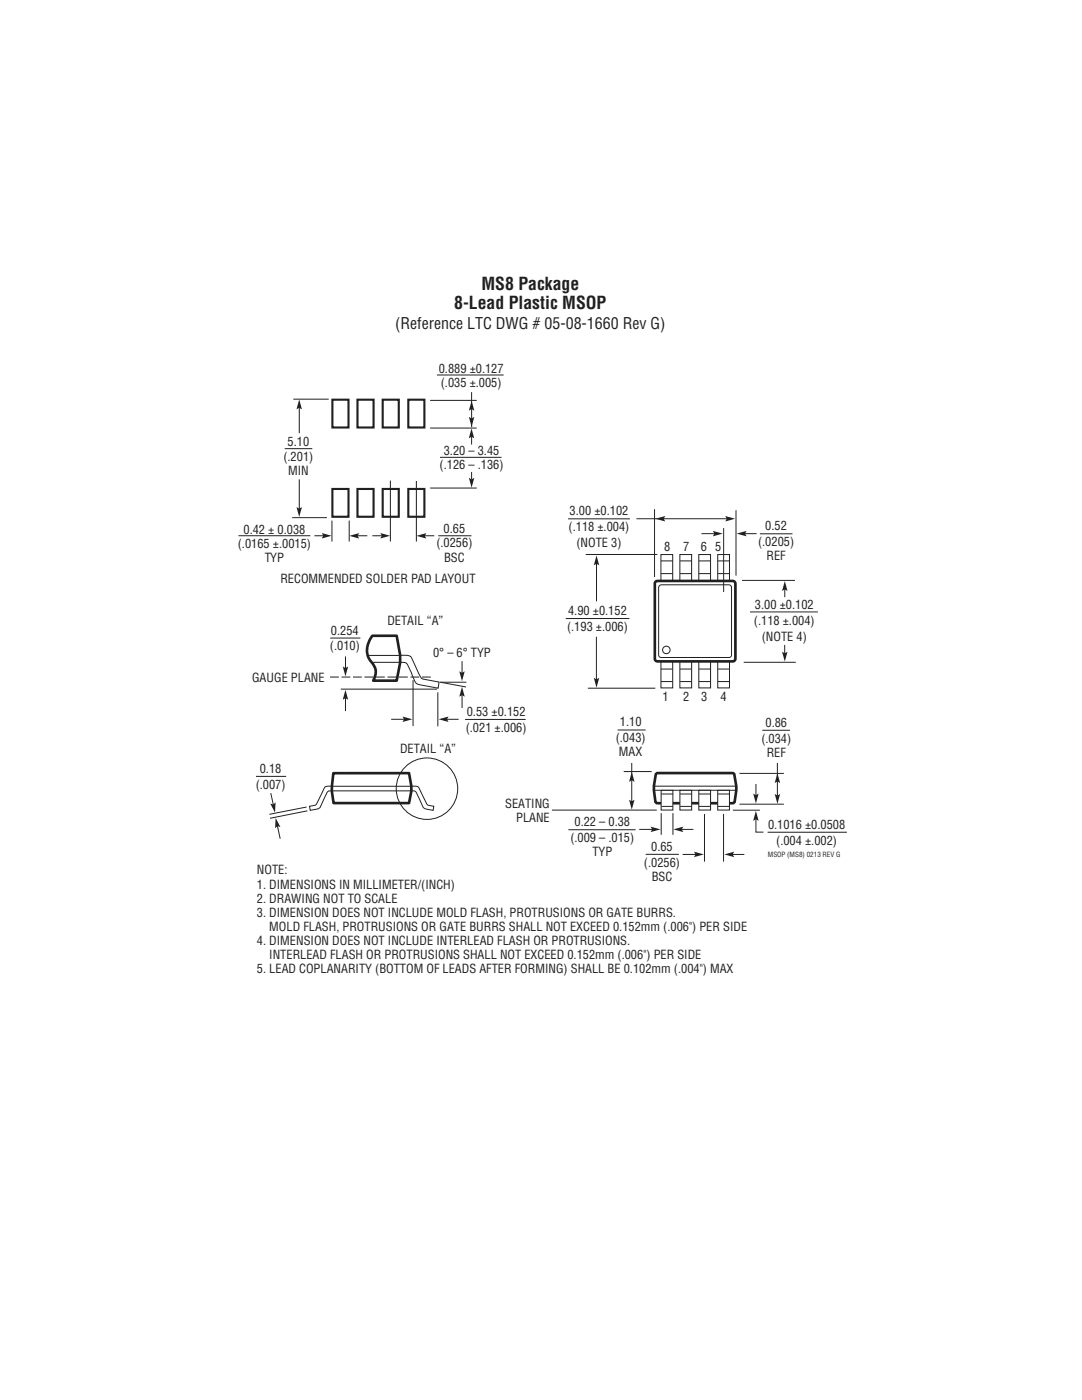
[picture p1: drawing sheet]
<svg xmlns="http://www.w3.org/2000/svg" width="216mm" height="279mm" viewBox="0 0 216 279" stroke-linecap="round" stroke-linejoin="round" font-family="sans-serif">
<!-- layer: Layer 1 -->
<path d="M92.8 143.6h12.1" fill="none" stroke="#231f20" stroke-width=".2"/>
<path d="M66.5 154.3h15.1l.5 2.6v1l-.5 2.4h-15l-.4-2.4z" fill="#fff"/>
<path d="M66.5 154.3h15.1l.5 2.6v1l-.5 2.4h-15l-.4-2.4z" fill="none" stroke="#231f20" stroke-width=".53"/>
<path d="M65.9 127.3h6M82.4 135.7v9.2M87.4 138.2v6.8M51.1 154.9h6M66.2 156.9h15.9M82.1 156.9a1.65 1.65 0 0 1 1.5 .3l1.4 2.9a.96 .96 0 0 0 1.1 .7l.5 .1-.2 .8-1.1-.2a1.04 1.04 0 0 1-1.1-.9l-1-2.2a.85 .85 0 0 0-1.1-.6h-16" fill="none" stroke="#231f20" stroke-width=".2"/>
<path d="M74.3 126.9h4.9l.6 3.9v1.4l-.6 3.6h-4.7a3.1 3.1 0 0 0-.7-4.1 4.3 4.3 0 0 1 .5-4.8z" fill="#fff"/>
<path d="M74.3 126.9h4.9l.6 3.9v1.4l-.6 3.6h-4.7a3.1 3.1 0 0 0-.7-4.1 4.3 4.3 0 0 1 .5-4.8z" fill="none" stroke="#231f20" stroke-width=".53"/>
<g fill="none" stroke="#231f20" stroke-width=".2">
<path d="M73.5 130.8h7.8a1.25 1.25 0 0 1 1.1 1.1l1.3 2.8a1.23 1.23 0 0 0 1.4 .9l2.5 .5-.2 1.2-2.8-.5a2.07 2.07 0 0 1-1.8-.9l-1.1-2.5a1.4 1.4 0 0 0-1.9-1.2h-5.6M66.2 156.9a1.65 1.65 0 0 0-1.4 .3l-1.4 2.9a.96 .96 0 0 1-1.1 .7l-.5 .1 .1 .8 1.2-.2a1.04 1.04 0 0 0 1-.9l1.1-2.2a.85 .85 0 0 1 1.1-.6h-.1M89.1 143.6h2.4M123.2 145.7h5.6M124.5 154h5.5M126.1 152.3v7.8M130.5 156.9h16.4M130.5 157.7h16.4M152.1 145.7h5.5M61.2 161.1l-7.4 1.4M61.3 161.8l-7.4 1.5M110.2 161.7h20.9"/>
<path d="M113.4 165.6h13.4M128.8 170.5h6.7M131.9 162.3v4.3M134.3 162.3v4.3M140.6 162.4v9.6M144.4 162.4v9.6M146.2 161.7h5.4M147.5 160.5h8.9M153.2 166.1h15.8"/>
</g>
<path d="M87.5 143.5l2-.5-.3 .5 .3 .6z" fill="#231f20"/>
<path d="M78 143.5h2.8" fill="none" stroke="#231f20" stroke-width=".2"/>
<path d="M80.3 143l2 .5-2 .6 .3-.6z" fill="#231f20"/>
<path d="M68.9 131v2.5" fill="none" stroke="#231f20" stroke-width=".2"/>
<path d="M68.4 133l.5 .3 .6-.3-.6 2z" fill="#231f20"/>
<path d="M68.9 139.2v2.7" fill="none" stroke="#231f20" stroke-width=".2"/>
<path d="M68.9 137.7l.6 1.9-.6-.3-.5 .3z" fill="#231f20"/>
<path d="M54 158.3l.6 2.4" fill="none" stroke="#231f20" stroke-width=".2"/>
<path d="M53.9 160.4l.6 .2 .5-.5-.1 2.1z" fill="#231f20"/>
<path d="M55.3 164.7l.6 2.7" fill="none" stroke="#231f20" stroke-width=".2"/>
<path d="M55 163.2l1 1.9-.6-.2-.5 .4z" fill="#231f20"/>
<path d="M68 137.5h19.2M87.8 136.2h5.3M87.9 136.2l5.1 .9M92.2 132v2.4" fill="none" stroke="#231f20" stroke-width=".2"/>
<path d="M86 135.1h-20.5" fill="none" stroke="#231f20" stroke-width=".2" stroke-dasharray="1.8 .5" stroke-linecap="butt"/>
<path d="M91.6 134l.6 .3 .5-.3-.5 1.9z" fill="#231f20"/>
<path d="M92.2 138.6v2.7" fill="none" stroke="#231f20" stroke-width=".2"/>
<g fill="#231f20">
<path d="M92.2 137.1l.5 1.9-.5-.3-.6 .3z"/>
<path d="M125.5 159.6l.6 .3 .5-.3-.5 2z"/>
<path d="M126.1 154.1l.5 1.9-.5-.3-.6 .3z"/>
</g>
<path d="M155.1 152.3v6.6" fill="none" stroke="#231f20" stroke-width=".2"/>
<g fill="#231f20">
<path d="M154.6 158.4l.5 .4 .6-.4-.6 2z"/>
<path d="M155.1 154.3l.6 2-.6-.3-.5 .3z"/>
</g>
<path d="M135.9 165.5h2.5" fill="none" stroke="#231f20" stroke-width=".2"/>
<path d="M134.4 165.5l2-.5-.4 .5 .4 .6z" fill="#231f20"/>
<path d="M127.6 165.5h2.7" fill="none" stroke="#231f20" stroke-width=".2"/>
<path d="M129.8 165l2 .5-2 .6 .3-.6z" fill="#231f20"/>
<path d="M146.1 170.5h2.4" fill="none" stroke="#231f20" stroke-width=".2"/>
<path d="M144.5 170.5l2-.5-.3 .5 .3 .6z" fill="#231f20"/>
<path d="M136.2 170.5h2.7" fill="none" stroke="#231f20" stroke-width=".2"/>
<path d="M138.5 170l2 .5-2 .6 .3-.6z" fill="#231f20"/>
<path d="M150.8 156.5v2.3" fill="none" stroke="#231f20" stroke-width=".2"/>
<path d="M150.3 158.4l.5 .3 .6-.3-.6 2z" fill="#231f20"/>
<path d="M150.8 163.3v2.8h1.5" fill="none" stroke="#231f20" stroke-width=".2"/>
<path d="M150.8 161.8l.6 2-.6-.3-.5 .3z" fill="#231f20"/>
<path d="M130.9 154.5l.3-.2h15l.3 .2a8.8 8.8 0 0 1-.1 5.7l-15.2 .1-.4-.2a10.4 10.4 0 0 1 .1-5.6z" fill="none" stroke="#231f20" stroke-width=".53"/>
<path d="M131.9 157.7h2.4v4h-2.4z" fill="#fff" stroke="#231f20" stroke-width=".2"/>
<path d="M132 158.5h2.3M132 160.9h2.3" fill="none" stroke="#231f20" stroke-width=".2"/>
<path d="M135.7 157.7h2.3v4h-2.3z" fill="#fff" stroke="#231f20" stroke-width=".2"/>
<path d="M135.7 158.5h2.3M135.7 160.9h2.3" fill="none" stroke="#231f20" stroke-width=".2"/>
<path d="M139.4 157.7h2.4v4h-2.4z" fill="#fff" stroke="#231f20" stroke-width=".2"/>
<path d="M139.5 158.5h2.3M139.5 160.9h2.3" fill="none" stroke="#231f20" stroke-width=".2"/>
<path d="M143.2 157.7h2.4v4h-2.4z" fill="#fff" stroke="#231f20" stroke-width=".2"/>
<g fill="none" stroke="#231f20" stroke-width=".2">
<path d="M113.4 103.5h12.3M116.9 110.7h14.3M119 112.2v7.8M130.6 101.6v13.5M131.9 110.7h2.3v5.3h-2.3zM131.9 114.5h2.3M131.9 111.9h2.3M135.7 110.7h2.3v5.3h-2.3zM135.7 114.5h2.3M135.7 111.9h2.3M139.4 110.7h2.4v5.3h-2.4zM139.5 114.5h2.3"/>
<path d="M139.5 111.9h2.3M143.2 110.7h2.4v5.3h-2.4zM143.2 114.5h2.4M143.2 111.9h2.4M146.9 101.8v13.1M148 115.8h10.6M112.9 123.4h12.7M117.3 137.3h13.5M119 127.1v9.1M131.9 132h2.3v5.3h-2.3zM131.9 133.5h2.3M131.9 136h2.3"/>
<path d="M135.7 132h2.3v5.3h-2.3zM135.7 133.5h2.3M135.7 136h2.3M139.4 132h2.4v5.3h-2.4zM139.5 133.5h2.3M139.5 136h2.3M143.2 132h2.4v5.3h-2.4zM143.2 133.5h2.4M143.2 136h2.4M148.4 132.2h10.4M149.7 122.1h13.5M143.3 158.5h2.3"/>
<path d="M143.3 160.9h2.3"/>
</g>
<g fill="#231f20">
<path d="M118.5 135.3l.5 .3 .6-.3-.6 1.9z"/>
<path d="M119 110.8l.6 2-.6-.3-.5 .3z"/>
</g>
<path d="M156.6 116.7v2.5M156.6 128.7v2.2" fill="none" stroke="#231f20" stroke-width=".2"/>
<g fill="#231f20">
<path d="M156.1 130.1l.5 .3 .5-.3-.5 1.9z"/>
<path d="M156.6 116l.5 1.9-.5-.3-.5 .3z"/>
<path d="M130.8 103.5l2-.5-.4 .5 .4 .6z"/>
</g>
<path d="M127 103.5h18.3" fill="none" stroke="#231f20" stroke-width=".2"/>
<path d="M144.7 103l2 .5-2 .6 .3-.6z" fill="#231f20"/>
<path d="M130.7 116.2l.5-.3 15.3 .1 .2 .5v15.2l-.5 .3-15.3-.1-.2-.4z" fill="none" stroke="#231f20" stroke-width=".53"/>
<g fill="none" stroke="#231f20" stroke-width=".2">
<path d="M131.5 117l.5-.3 13.7 .1 .3 .4-.1 13.8-.4 .2-13.8-.1-.3-.4zM144.4 105.4v12.7M148.5 106.5h2.5M147.5 154.3h8.9"/>
<circle cx="133" cy="129.7" r=".75"/>
<circle cx="85.2" cy="157.4" r="6.1"/>
</g>
<path d="M147 106.5l2-.5-.3 .5 .3 .5z" fill="#231f20"/>
<path d="M140 106.5h2.7" fill="none" stroke="#231f20" stroke-width=".2"/>
<path d="M142.2 106l2 .5-2 .5 .4-.5z" fill="#231f20"/>
<path d="M58.5 79.7h7.1M58.3 103.3h6.9M151.6 106.5h6.5" fill="none" stroke="#231f20" stroke-width=".2"/>
<path d="M66.3 79.8h3.2v5.5h-3.2zM81.5 79.8h3.2v5.5h-3.2zM66.3 97.6h3.2v5.5h-3.2zM81.5 97.6h3.2v5.5h-3.2z" fill="none" stroke="#231f20" stroke-width=".42"/>
<g fill="#231f20">
<path d="M59.2 101.2l.5 .3 .5-.3-.5 2z"/>
<path d="M59.7 79.7l.5 2-.5-.3-.5 .3z"/>
<path d="M94.1 80l.5 2-.5-.4-.5 .4z"/>
</g>
<path d="M59.7 81.3v5.2M59.7 95.7v6.1M85.8 85.4h9.3M85.8 97.4h9.3M87.8 91.3h12.3" fill="none" stroke="#231f20" stroke-width=".2"/>
<g fill="#231f20">
<path d="M93.6 95.3l.5 .4 .5-.4-.5 2z"/>
<path d="M94.1 85.5l.5 2-.5-.3-.6 .3z"/>
</g>
<path d="M85.8 79.9h9.3M87.2 74.8h13.3M94.1 86.9v1.8" fill="none" stroke="#231f20" stroke-width=".2"/>
<path d="M93.6 83.2l.5 .3 .5-.3-.5 2z" fill="#231f20"/>
<path d="M94.1 78.3v6.9M77.9 95.9v12.2M83.1 96v12.1" fill="none" stroke="#231f20" stroke-width=".2"/>
<g fill="#231f20">
<path d="M83.1 106.9l2-.5-.3 .5 .3 .6z"/>
<path d="M75.9 106.4l2 .5-2 .6 .3-.6z"/>
</g>
<path d="M66.2 103.9v4.2M69.7 103.9v4.2" fill="none" stroke="#231f20" stroke-width=".2"/>
<g fill="#231f20">
<path d="M69.7 106.9l2-.5-.4 .5 .4 .6z"/>
<path d="M64.2 106.4l2 .5-2 .6 .3-.6z"/>
</g>
<path d="M56.8 89.5h5.5M94.1 94.2v1.5M47.6 106.9h14.3M62.7 106.9h2.2M71.2 106.9h2.1M74.3 106.9h2.1M84.5 106.9h2.2M87.4 106.9h6.7" fill="none" stroke="#231f20" stroke-width=".2"/>
<path d="M71.3 79.8h3.2v5.5h-3.2zM76.4 79.8h3.2v5.5h-3.2zM71.3 97.6h3.2v5.5h-3.2zM76.4 97.6h3.2v5.5h-3.2z" fill="none" stroke="#231f20" stroke-width=".42"/>
<g font-size="3.5" fill="#231f20">
<text x="96.1" y="57.8">MS8 Package</text>
<text x="90.6" y="61.7">8-Lead Plastic MSOP</text>
</g>
<text font-size="3.2" fill="#231f20" x="78.8" y="65.6">(Reference LTC DWG # 05-08-1660 Rev G)</text>
<g font-size="2.5" fill="#231f20">
<text x="87.5" y="74.4">0.889 ±0.127</text>
<text x="88" y="77.2">(.035 ±.005)</text>
<text x="57.4" y="89.1">5.10</text>
<text x="56.6" y="91.9">(.201)</text>
<text x="57.5" y="94.8">MIN</text>
<text x="87.7" y="93.7">(.126 – .136)</text>
<text x="88.5" y="90.8">3.20 – 3.45</text>
<text x="48.6" y="106.5">0.42 ± 0.038</text>
<text x="88.5" y="106.4">0.65</text>
<text x="113.5" y="106">(.118 ±.004)</text>
<text x="113.7" y="102.8">3.00 ±0.102</text>
<text x="152.7" y="105.8">0.52</text>
<text x="47.5" y="109.3">(.0165 ±.0015)</text>
<text x="52.8" y="112.2">TYP</text>
<text x="87.1" y="109.3">(.0256)</text>
<text x="88.6" y="112.1">BSC</text>
<text x="115" y="109.1">(NOTE 3)</text>
<text x="132.5" y="110">8</text>
<text x="136.3" y="110">7</text>
<text x="139.9" y="110">6</text>
<text x="142.7" y="110">5</text>
<text x="151.3" y="109">(.0205)</text>
<text x="152.9" y="111.8">REF</text>
<text x="55.9" y="116.4">RECOMMENDED SOLDER PAD LAYOUT</text>
<text x="77.3" y="124.8">DETAIL “A”</text>
<text x="113.2" y="126">(.193 ±.006)</text>
<text x="113.4" y="122.8">4.90 ±0.152</text>
<text x="150.4" y="124.7">(.118 ±.004)</text>
<text x="150.6" y="121.5">3.00 ±0.102</text>
<text x="65.8" y="129.8">(.010)</text>
<text x="66" y="126.6">0.254</text>
<text x="86.4" y="131.1">0° – 6° TYP</text>
<text x="152" y="127.8">(NOTE 4)</text>
<text x="50.3" y="136">GAUGE PLANE</text>
<text x="93.1" y="142.9">0.53 ±0.152</text>
<text x="132.2" y="140">1</text>
<text x="136.3" y="140">2</text>
<text x="139.9" y="140">3</text>
<text x="143.7" y="139.9">4</text>
<text x="92.9" y="146.1">(.021 ±.006)</text>
<text x="122.9" y="148.2">(.043)</text>
<text x="123.7" y="145">1.10</text>
<text x="151.9" y="148.2">(.034)</text>
<text x="152.7" y="145">0.86</text>
<text x="51.8" y="154.2">0.18</text>
<text x="79.8" y="150.2">DETAIL “A”</text>
<text x="123.5" y="151">MAX</text>
<text x="153" y="151">REF</text>
<text x="51" y="157.4">(.007)</text>
<text x="100.8" y="161.2">SEATING</text>
<text x="103" y="164">PLANE</text>
<text x="114.6" y="164.9">0.22 – 0.38</text>
<text x="153.2" y="165.4">0.1016 ±0.0508</text>
<text x="113.8" y="168.1">(.009 – .015)</text>
<text x="118.2" y="170.9">TYP</text>
<text x="128.5" y="173.1">(.0256)</text>
<text x="129.9" y="169.9">0.65</text>
<text x="154.9" y="168.6">(.004 ±.002)</text>
<text x="51.3" y="174.5">NOTE:</text>
<text x="51.3" y="177.3">1. DIMENSIONS IN MILLIMETER/(INCH)</text>
<text x="130" y="175.9">BSC</text>
<text x="51.3" y="180.2">2. DRAWING NOT TO SCALE</text>
<text x="51.3" y="183">3. DIMENSION DOES NOT INCLUDE MOLD FLASH, PROTRUSIONS OR GATE BURRS.</text>
<text x="53.7" y="185.8">MOLD FLASH, PROTRUSIONS OR GATE BURRS SHALL NOT EXCEED 0.152mm (.006&quot;) PER SIDE</text>
<text x="51.3" y="188.6">4. DIMENSION DOES NOT INCLUDE INTERLEAD FLASH OR PROTRUSIONS.</text>
<text x="53.7" y="191.4">INTERLEAD FLASH OR PROTRUSIONS SHALL NOT EXCEED 0.152mm (.006&quot;) PER SIDE</text>
<text x="51.3" y="194.3">5. LEAD COPLANARITY (BOTTOM OF LEADS AFTER FORMING) SHALL BE 0.102mm (.004&quot;) MAX</text>
</g>
<text font-size="1.4" fill="#231f20" x="153.2" y="171.1">MSOP (MS8) 0213 REV G</text>
</svg>
